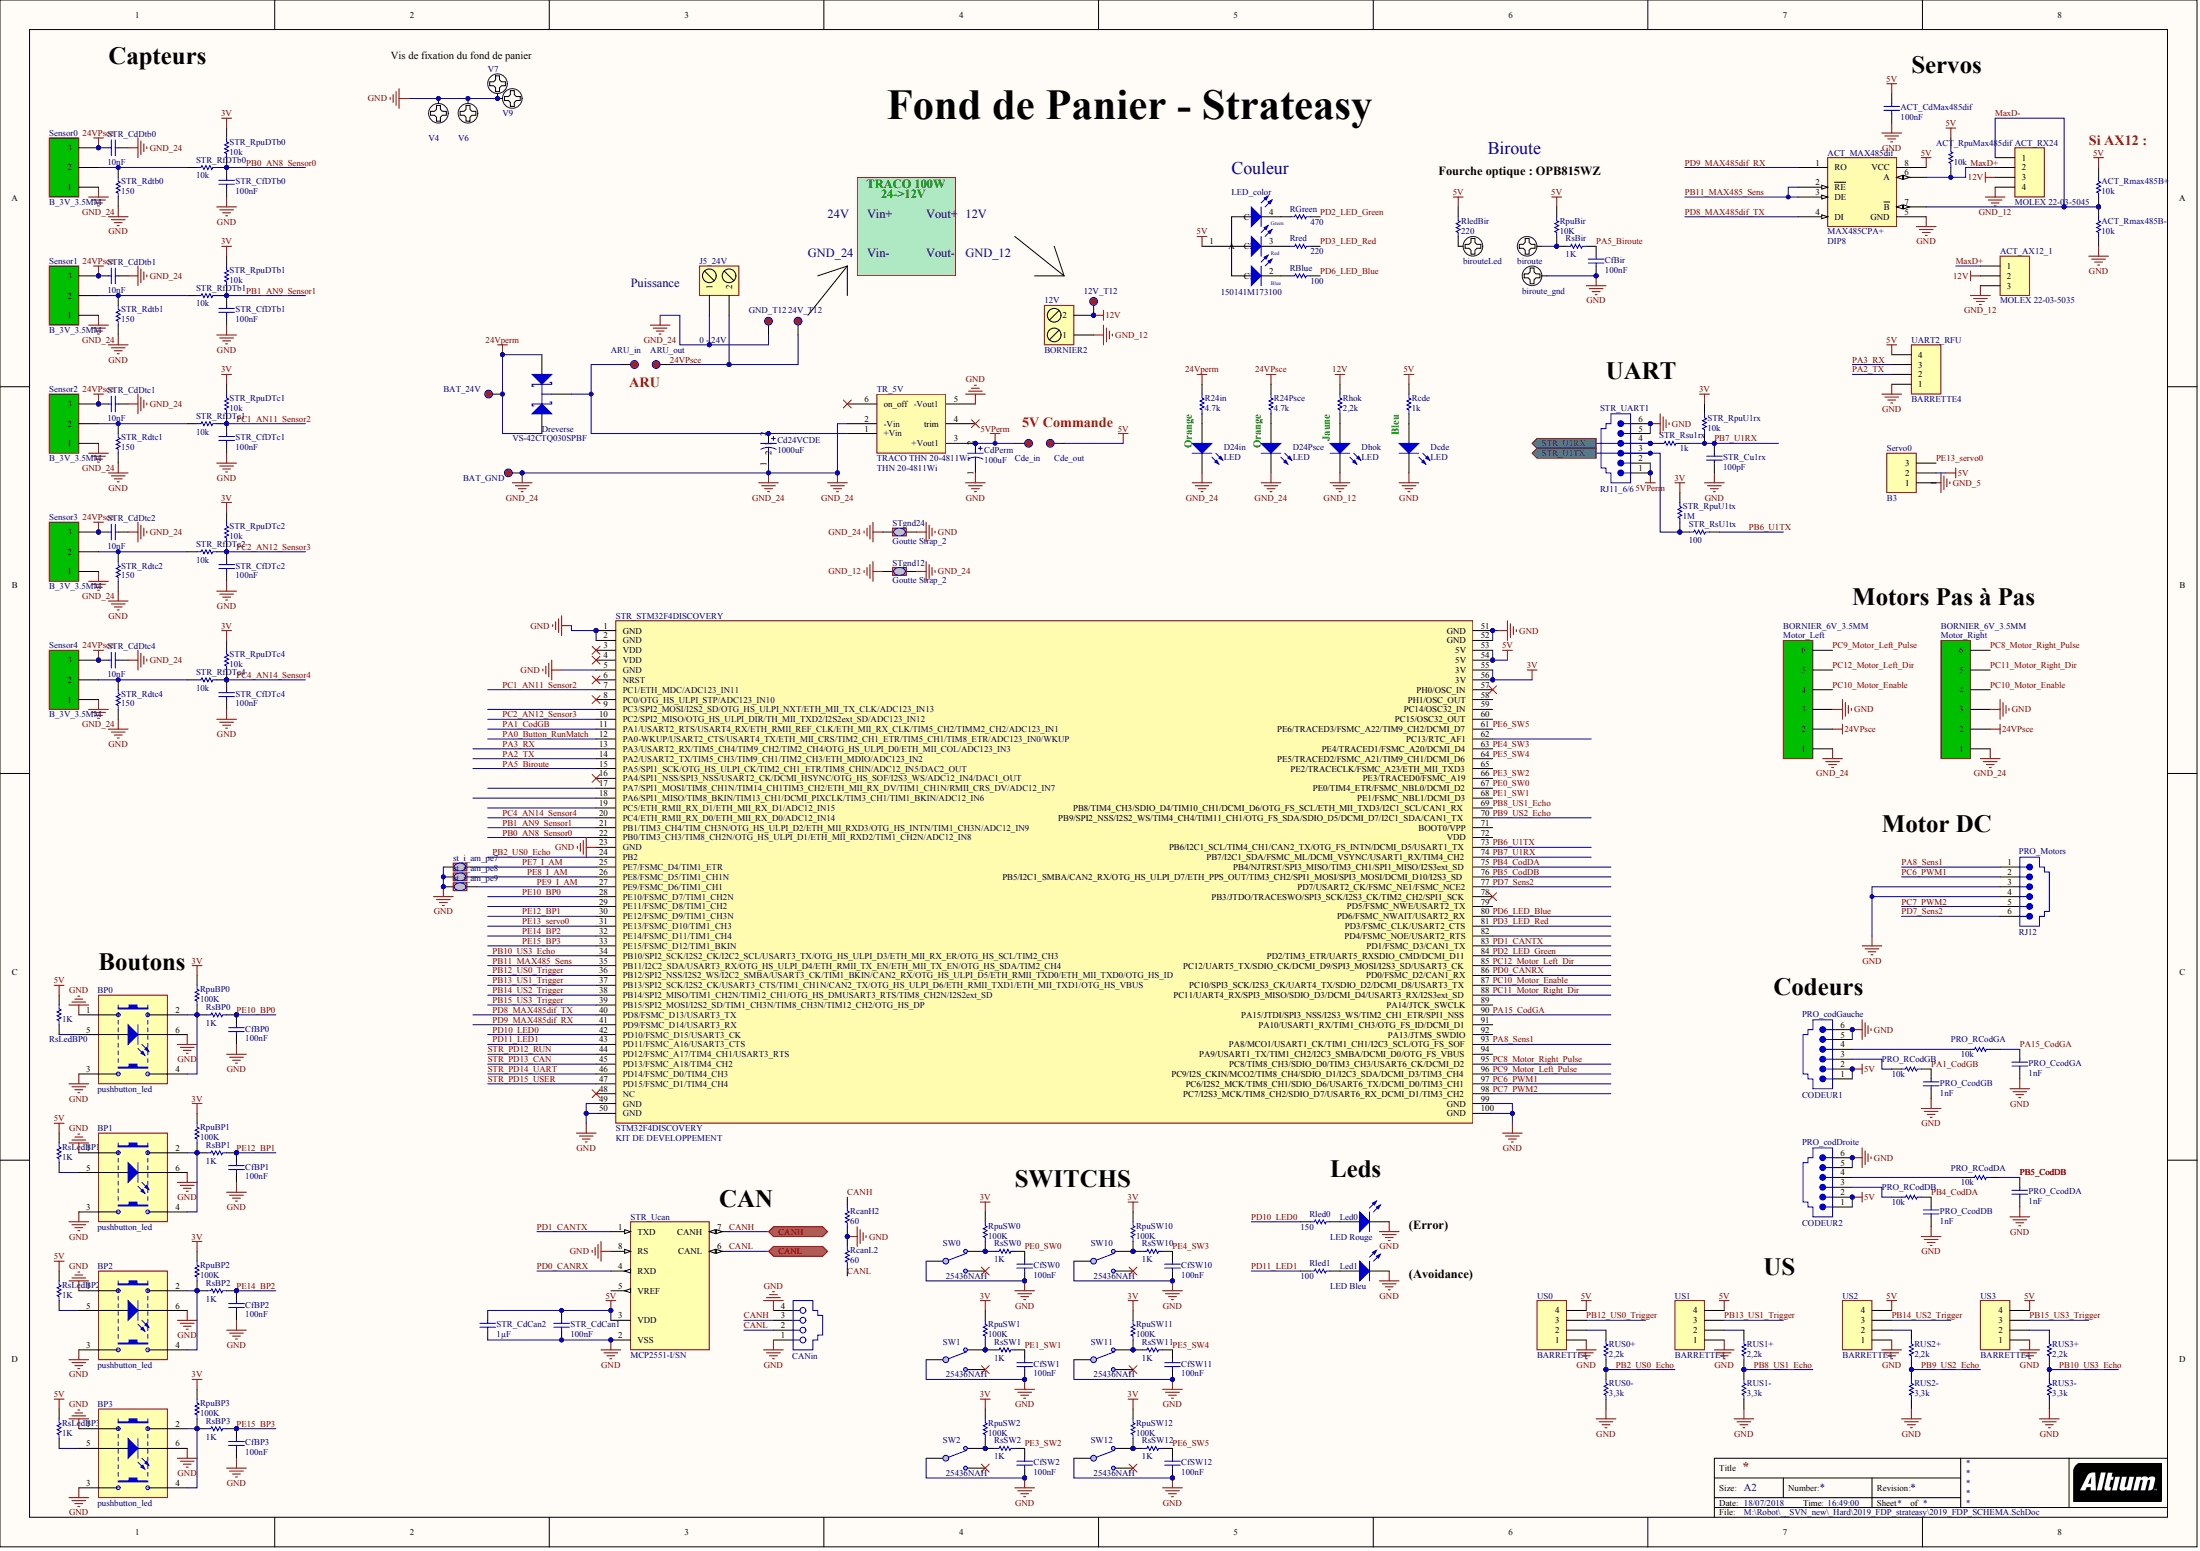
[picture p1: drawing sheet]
# Altium project 2019_FDP_strateasy.PrjPcb
1 sheet, 168 parts. Net scope: flat (ports and power ports of the same name join across sheets).
Board file: 2019_FDP_strateasy.PcbDoc

## Sheet 2019_FDP_SCHEMA.SchDoc
size A2

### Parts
12V  BORNIER2  [BORNIER_2V_5.08MM]
12V_T12  Name  [Point Test_D3_P1.6mm]  (value not drawn)
24V_T12  Name  [Point Test_D3_P1.6mm]  (value not drawn)
ACT_AX12_1  MOLEX 22-03-5035  [MOLEX3_2.5MM]
ACT_CdMax485dif  100nF  [C0805_N]
ACT_MAX485dif  Type: MAX485CPA+  Package: DIP8  [SO8_N]  (hidden comment: MAX485CPA+_DIP8)
ACT_Rmax485B+  10k  [R1206_N]
ACT_Rmax485B-  10k  [R1206_N]
ACT_RpuMax485dif  10k  [R1206_N]
ACT_RX24  MOLEX 22-03-5045  [MOLEX4_2.5MM]
ARU_in  Name  [Point Test_D3_P1.6mm]  (value not drawn)
ARU_out  Name  [Point Test_D3_P1.6mm]  (value not drawn)
BAT_24V  Name  [Point Test_D3_P1.6mm]  (value not drawn)
BAT_GND  Name  [Point Test_D3_P1.6mm]  (value not drawn)
biroute  Pad_M3  [PAD_CMS_5.08x2.54]  (value not drawn)
biroute_gnd  Pad_M3  [PAD_CMS_5.08x2.54]  (value not drawn)
birouteLed  Pad_M3  [PAD_CMS_5.08x2.54]  (value not drawn)
BP0  pushbutton_led  [PUSHBUTTON_LED]
BP1  pushbutton_led  [PUSHBUTTON_LED]
BP2  pushbutton_led  [PUSHBUTTON_LED]
BP3  pushbutton_led  [PUSHBUTTON_LED]
CANin  634104149621  [634104149621]  (value not drawn)
Cd24VCDE  1000uF  [RESISTANCE_5W]
Cde_in  Name  [Point Test_D3_P1.6mm]  (value not drawn)
Cde_out  Name  [Point Test_D3_P1.6mm]  (value not drawn)
CdPerm  100uF  [CONDENSATEUR_POLARISE_ELECTROLYTIQUE_RADIAL_5.08/8.9]
CfBir  100nF  [C0805_N]
CfBP0  100nF  [C0805_N]
CfBP1  100nF  [C0805_N]
CfBP2  100nF  [C0805_N]
CfBP3  100nF  [C0805_N]
CfSW0  100nF  [C0805_N]
CfSW1  100nF  [C0805_N]
CfSW2  100nF  [C0805_N]
CfSW10  100nF  [C0805_N]
CfSW11  100nF  [C0805_N]
CfSW12  100nF  [C0805_N]
D24in  LED  [LED_0805]
D24Psce  LED  [LED_0805]
Dcde  LED  [LED_0805]
Dhok  LED  [LED_0805]
Dreverse  VS-42CTQ030SPBF  [D2Pak (123)]
GND_T12  Name  [Point Test_D3_P1.6mm]  (value not drawn)
J5_24V  0 - 24V  [BORNIER2_FEM_COUDE]
Led0  LED Rouge  [LED_0805]
Led1  LED Bleu  [LED_0805]
LED_color  150141M173100  [3528]
Motor_Left  BORNIER_6V_3.5MM  [BORNIER_6V_3.5MM]
Motor_Right  BORNIER_6V_3.5MM  [BORNIER_6V_3.5MM]
PRO_CcodDA  1nF  [C0805_N]
PRO_CcodDB  1nF  [C0805_N]
PRO_CcodGA  1nF  [C0805_N]
PRO_CcodGB  1nF  [C0805_N]
PRO_codDroite  CODEUR2  [RJ11_6/6 - droit]
PRO_codGauche  CODEUR1  [RJ11_6/6 - droit]
PRO_Motors  RJ12  [RJ11_6/6 - droit]
PRO_RCodDA  10k  [R1206_N]
PRO_RCodDB  10k  [R1206_N]
PRO_RCodGA  10k  [R1206_N]
PRO_RCodGB  10k  [R1206_N]
R24in  4.7k  [R1206_N]
R24Psce  4.7k  [R1206_N]
RBlue  100  [R1206_N]
RcanH2  60  [R1206_N]
RcanL2  60  [R1206_N]
Rcde  1k  [R1206_N]
RGreen  470  [R1206_N]
Rhok  2,2k  [R1206_N]
Rled0  150  [R1206_N]
Rled1  100  [R1206_N]
RledBir  220  [R1206_N]
RpuBir  10K  [R1206_N]
RpuBP0  100K  [R1206_N]
RpuBP1  100K  [R1206_N]
RpuBP2  100K  [R1206_N]
RpuBP3  100K  [R1206_N]
RpuSW0  100K  [R1206_N]
RpuSW1  100K  [R1206_N]
RpuSW2  100K  [R1206_N]
RpuSW10  100K  [R1206_N]
RpuSW11  100K  [R1206_N]
RpuSW12  100K  [R1206_N]
Rred  220  [R1206_N]
RsBir  1K  [R1206_N]
RsBP0  1K  [R1206_N]
RsBP1  1K  [R1206_N]
RsBP2  1K  [R1206_N]
RsBP3  1K  [R1206_N]
RsLedBP0  1K  [R1206_N]
RsLedBP1  1K  [R1206_N]
RsLedBP2  1K  [R1206_N]
RsLedBP3  1K  [R1206_N]
RsSW0  1K  [R1206_N]
RsSW1  1K  [R1206_N]
RsSW2  1K  [R1206_N]
RsSW10  1K  [R1206_N]
RsSW11  1K  [R1206_N]
RsSW12  1K  [R1206_N]
RUS0+  2,2k  [R1206_N]
RUS0-  3,3k  [R1206_N]
RUS1+  2,2k  [R1206_N]
RUS1-  3,3k  [R1206_N]
RUS2+  2,2k  [R1206_N]
RUS2-  3,3k  [R1206_N]
RUS3+  2,2k  [R1206_N]
RUS3-  3,3k  [R1206_N]
Sensor0  B_3V_3.5MM  [BORNIER_3V_3.5MM]
Sensor1  B_3V_3.5MM  [BORNIER_3V_3.5MM]
Sensor2  B_3V_3.5MM  [BORNIER_3V_3.5MM]
Sensor3  B_3V_3.5MM  [BORNIER_3V_3.5MM]
Sensor4  B_3V_3.5MM  [BORNIER_3V_3.5MM]
Servo0  B3  [HE14_3]
st_i_am_pe7  Goutte Strap_2  [Goutte Strap_2 Pads_Clearance 0.254mm]  (value not drawn)
st_i_am_pe8  Goutte Strap_2  [Goutte Strap_2 Pads_Clearance 0.254mm]  (value not drawn)
st_i_am_pe9  Goutte Strap_2  [Goutte Strap_2 Pads_Clearance 0.254mm]  (value not drawn)
STgnd12  Goutte Strap_2  [Goutte Strap_2 Pads_Clearance 0.254mm]
STgnd24  Goutte Strap_2  [Goutte Strap_2 Pads_Clearance 0.254mm]
STR_CdCan1  100nF  [C0805_N]
STR_CdCan2  1µF  [C0805_N]
STR_CdDtb0  10nF  [C0805_N]
STR_CdDtb1  10nF  [C0805_N]
STR_CdDtc1  10nF  [C0805_N]
STR_CdDtc2  10nF  [C0805_N]
STR_CdDtc4  10nF  [C0805_N]
STR_CfDTb0  100nF  [C0805_N]
STR_CfDTb1  100nF  [C0805_N]
STR_CfDTc1  100nF  [C0805_N]
STR_CfDTc2  100nF  [C0805_N]
STR_CfDTc4  100nF  [C0805_N]
STR_Cu1rx  100pF  [C0805_N]
STR_Rdtb0  150  [R1206_N]
STR_Rdtb1  150  [R1206_N]
STR_Rdtc1  150  [R1206_N]
STR_Rdtc2  150  [R1206_N]
STR_Rdtc4  150  [R1206_N]
STR_RfDTb0  10k  [R1206_N]
STR_RfDTb1  10k  [R1206_N]
STR_RfDTc1  10k  [R1206_N]
STR_RfDTc2  10k  [R1206_N]
STR_RfDTc4  10k  [R1206_N]
STR_RpuDTb0  10k  [R1206_N]
STR_RpuDTb1  10k  [R1206_N]
STR_RpuDTc1  10k  [R1206_N]
STR_RpuDTc2  10k  [R1206_N]
STR_RpuDTc4  10k  [R1206_N]
STR_RpuU1rx  10k  [R1206_N]
STR_RpuU1tx  1M  [R1206_N]
STR_Rsu1rx  1k  [R1206_N]
STR_RsU1tx  100  [R1206_N]
STR_STM32F4DISCOVERY  STM32F4DISCOVERY  Type: KIT DE DEVELOPPEMENT  [STM32_F4DISCOVERY]
STR_UART1  RJ11_6/6  [RJ11_6/6 - droit]
STR_Ucan  MCP2551-I/SN  [SO8_N]
SW0  25436NAH  [SW_UNIPOL_DROIT - Ebay - SPDT - 11x6x5]
SW1  25436NAH  [SW_UNIPOL_DROIT - Ebay - SPDT - 11x6x5]
SW2  25436NAH  [SW_UNIPOL_DROIT - Ebay - SPDT - 11x6x5]
SW10  25436NAH  [SW_UNIPOL_DROIT - Ebay - SPDT - 11x6x5]
SW11  25436NAH  [SW_UNIPOL_DROIT - Ebay - SPDT - 11x6x5]
SW12  25436NAH  [SW_UNIPOL_DROIT - Ebay - SPDT - 11x6x5]
TR_5V  TRACO THN 20-4811Wi  Ref: THN 20-4811Wi  [TRACO_THN20]
UART2_RFU  BARRETTE4  [HE14_4]
US0  BARRETTE4  [HE14_4]
US1  BARRETTE4  [HE14_4]
US2  BARRETTE4  [HE14_4]
US3  BARRETTE4  [HE14_4]
V4  Pad_M3  [M3x6mm Torx]  (value not drawn)
V6  Pad_M3  [M3x6mm Torx]  (value not drawn)
V7  Pad_M3  [M3x6mm Torx]  (value not drawn)
V9  Pad_M3  [M3x6mm Torx]  (value not drawn)

### Ports
CANH (bidir), CANL (bidir), STR_U1RX (out), STR_U1TX (out)

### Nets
3V: RpuBP0.2 RpuBP1.2 RpuBP2.2 RpuBP3.2 RpuSW0.2 RpuSW1.2 RpuSW2.2 RpuSW10.2 RpuSW11.2 RpuSW12.2 STR_RpuDTb0.2 STR_RpuDTb1.2 STR_RpuDTc1.2 STR_RpuDTc2.2 STR_RpuDTc4.2 STR_RpuU1rx.2 STR_RpuU1tx.2 STR_STM32F4DISCOVERY.55(3V) STR_STM32F4DISCOVERY.56(3V)
5V: ACT_CdMax485dif.2 ACT_MAX485dif.8(VCC) ACT_Rmax485B+.2 ACT_RpuMax485dif.2 Cde_out.1 LED_color.1(A) PRO_codDroite.1 PRO_codDroite.2 PRO_codGauche.1 PRO_codGauche.2 Rcde.1 RledBir.2 RpuBir.2 RsLedBP0.2 RsLedBP1.2 RsLedBP2.2 RsLedBP3.2 Servo0.2 STR_CdCan1.2 STR_CdCan2.2 STR_STM32F4DISCOVERY.53(5V) STR_STM32F4DISCOVERY.54(5V) STR_Ucan.3(VDD) UART2_RFU.4 US0.4 US1.4 US2.4 US3.4
5VPerm: Cde_in.1 CdPerm.2 STR_UART1.1 STR_UART1.2 TR_5V.3(+Vout1)
12V: 12V.2 12V_T12.1 ACT_AX12_1.2 ACT_RX24.3 Rhok.1
24Vperm: BAT_24V.1 Dreverse.1(A1) Dreverse.3(A2) R24in.1
24VPsce: 24V_T12.1 ARU_out.1 J5_24V.2 Motor_Left.2 Motor_Right.2 R24Psce.1 Sensor0.3 Sensor1.3 Sensor2.3 Sensor3.3 Sensor4.3 STR_CdDtb0.2 STR_CdDtb1.2 STR_CdDtc1.2 STR_CdDtc2.2 STR_CdDtc4.2
GND: ACT_CdMax485dif.1 ACT_MAX485dif.5(GND) ACT_Rmax485B-.1 biroute_gnd.1 BP0.1 BP0.3 BP0.6(-) BP1.1 BP1.3 BP1.6(-) BP2.1 BP2.3 BP2.6(-) BP3.1 BP3.3 BP3.6(-) CANin.1 CANin.4 CdPerm.1 CfBir.1 CfBP0.1 CfBP1.1 CfBP2.1 CfBP3.1 CfSW0.1 CfSW1.1 CfSW2.1 CfSW10.1 CfSW11.1 CfSW12.1 Dcde.2(K) Led0.2(K) Led1.2(K) Motor_Left.3 Motor_Right.3 PRO_CcodDA.1 PRO_CcodDB.1 PRO_CcodGA.1 PRO_CcodGB.1 PRO_codDroite.5 PRO_codDroite.6 PRO_codGauche.5 PRO_codGauche.6 PRO_Motors.3 PRO_Motors.4 RcanH2.2 RcanL2.2 RUS0-.1 RUS1-.1 RUS2-.1 RUS3-.1 st_i_am_pe7.1 st_i_am_pe8.1 st_i_am_pe9.1 STgnd24.2 STR_CdCan1.1 STR_CdCan2.1 STR_CfDTb0.1 STR_CfDTb1.1 STR_CfDTc1.1 STR_CfDTc2.1 STR_CfDTc4.1 STR_Cu1rx.1 STR_Rdtb0.1 STR_Rdtb1.1 STR_Rdtc1.1 STR_Rdtc2.1 STR_Rdtc4.1 STR_STM32F4DISCOVERY.1(GND) STR_STM32F4DISCOVERY.2(GND) STR_STM32F4DISCOVERY.5(GND) STR_STM32F4DISCOVERY.23(GND) STR_STM32F4DISCOVERY.49(GND) STR_STM32F4DISCOVERY.50(GND) STR_STM32F4DISCOVERY.51(GND) STR_STM32F4DISCOVERY.52(GND) STR_STM32F4DISCOVERY.99(GND) STR_STM32F4DISCOVERY.100(GND) STR_UART1.5 STR_UART1.6 STR_Ucan.2(VSS) STR_Ucan.8(RS) SW0.COMMON1 SW1.COMMON1 SW2.COMMON1 SW10.COMMON1 SW11.COMMON1 SW12.COMMON1 TR_5V.5(-Vout1) UART2_RFU.1 US0.1 US1.1 US2.1 US3.1 V4.1 V6.1 V7.1 V9.1
GND_5: Servo0.1
GND_12: 12V.1 ACT_AX12_1.3 ACT_RX24.4 Dhok.2(K) STgnd12.1
GND_24: BAT_GND.1 Cd24VCDE.1 D24in.2(K) D24Psce.2(K) GND_T12.1 J5_24V.1 Motor_Left.1 Motor_Right.1 Sensor0.1 Sensor1.1 Sensor2.1 Sensor3.1 Sensor4.1 STgnd12.2 STgnd24.1 STR_CdDtb0.1 STR_CdDtb1.1 STR_CdDtc1.1 STR_CdDtc2.1 STR_CdDtc4.1 TR_5V.2(-Vin)
CANH: CANin.3 RcanH2.1 STR_Ucan.7(CANH) ; port CANH
CANL: CANin.2 RcanL2.1 STR_Ucan.6(CANL) ; port CANL
MaxD+: ACT_AX12_1.1 ACT_MAX485dif.6(A) ACT_RpuMax485dif.1 ACT_RX24.2
MaxD-: ACT_MAX485dif.7(~{B}) ACT_Rmax485B+.1 ACT_Rmax485B-.2 ACT_RX24.1
PA0_Button_RunMatch: STR_STM32F4DISCOVERY.12(PA0-WKUP/USART2_CTS/USART4_TX/ETH_MII_CRS/TIM2_CH1_ETR/TIM5_CH1/TIM8_ETR/ADC123_IN0/WKUP)
PA1_CodGB: PRO_CcodGB.2 PRO_RCodGB.1 STR_STM32F4DISCOVERY.11(PA1/USART2_RTS/USART4_RX/ETH_RMII_REF_CLK/ETH_MII_RX_CLK/TIM5_CH2/TIMM2_CH2/ADC123_IN1)
PA2_TX: STR_STM32F4DISCOVERY.14(PA2/USART2_TX/TIM5_CH3/TIM9_CH1/TIM2_CH3/ETH_MDIO/ADC123_IN2) UART2_RFU.2
PA3_RX: STR_STM32F4DISCOVERY.13(PA3/USART2_RX/TIM5_CH4/TIM9_CH2/TIM2_CH4/OTG_HS_ULPI_D0/ETH_MII_COL/ADC123_IN3) UART2_RFU.3
PA5_Biroute: CfBir.2 RsBir.2 STR_STM32F4DISCOVERY.15(PA5/SPI1_SCK/OTG_HS_ULPI_CK/TIM2_CH1_ETR/TIM8_CHIN/ADC12_IN5/DAC2_OUT)
PA8_Sens1: PRO_Motors.1 STR_STM32F4DISCOVERY.93(PA8/MCO1/USART1_CK/TIM1_CH1/I2C3_SCL/OTG_FS_SOF)
PA15_CodGA: PRO_CcodGA.2 PRO_RCodGA.1 STR_STM32F4DISCOVERY.90(PA15/JTDI/SPI3_NSS/I2S3_WS/TIM2_CH1_ETR/SPI1_NSS)
PB0_AN8_Sensor0: STR_CfDTb0.2 STR_RfDTb0.2 STR_RpuDTb0.1 STR_STM32F4DISCOVERY.22(PB0/TIM3_CH3/TIM8_CH2N/OTG_HS_ULPI_D1/ETH_MII_RXD2/TIM1_CH2N/ADC12_IN8)
PB1_AN9_Sensor1: STR_CfDTb1.2 STR_RfDTb1.2 STR_RpuDTb1.1 STR_STM32F4DISCOVERY.21(PB1/TIM3_CH4/TIM_CH3N/OTG_HS_ULPI_D2/ETH_MII_RXD3/OTG_HS_INTN/TIM1_CH3N/ADC12_IN9)
PB2_US0_Echo: RUS0+.1 RUS0-.2 STR_STM32F4DISCOVERY.24(PB2)
PB4_CodDA: PRO_CcodDB.2 PRO_RCodDB.1 STR_STM32F4DISCOVERY.75(PB4/NJTRST/SPI3_MISO/TIM3_CH1/SPI1_MISO/I2S3ext_SD)
PB5_CodDB: PRO_CcodDA.2 PRO_RCodDA.1 STR_STM32F4DISCOVERY.76(PB5/I2C1_SMBA/CAN2_RX/OTG_HS_ULPI_D7/ETH_PPS_OUT/TIM3_CH2/SPI1_MOSI/SPI3_MOSI/DCMI_D10/I2S3_SD)
PB6_U1TX: STR_RsU1tx.2 STR_STM32F4DISCOVERY.73(PB6/I2C1_SCL/TIM4_CH1/CAN2_TX/OTG_FS_INTN/DCMI_D5/USART1_TX)
PB7_U1RX: STR_Cu1rx.2 STR_RpuU1rx.1 STR_Rsu1rx.1 STR_STM32F4DISCOVERY.74(PB7/I2C1_SDA/FSMC_ML/DCMI_VSYNC/USART1_RX/TIM4_CH2)
PB8_US1_Echo: RUS1+.1 RUS1-.2 STR_STM32F4DISCOVERY.69(PB8/TIM4_CH3/SDIO_D4/TIM10_CH1/DCMI_D6/OTG_FS_SCL/ETH_MII_TXD3/I2C1_SCL/CAN1_RX)
PB9_US2_Echo: RUS2+.1 RUS2-.2 STR_STM32F4DISCOVERY.70(PB9/SPI2_NSS/I2S2_WS/TIM4_CH4/TIM11_CH1/OTG_FS_SDA/SDIO_D5/DCMI_D7/I2C1_SDA/CAN1_TX)
PB10_US3_Echo: RUS3+.1 RUS3-.2 STR_STM32F4DISCOVERY.34(PB10/SPI2_SCK/I2S2_CK/I2C2_SCL/USART3_TX/OTG_HS_ULPI_D3/ETH_MII_RX_ER/OTG_HS_SCL/TIM2_CH3)
PB11_MAX485_Sens: ACT_MAX485dif.2(~{RE}) ACT_MAX485dif.3(DE) STR_STM32F4DISCOVERY.35(PB11/I2C2_SDA/USART3_RX/OTG_HS_ULPI_D4/ETH_RMII_TX_EN/ETH_MII_TX_EN/OTG_HS_SDA/TIM2_CH4)
PB12_US0_Trigger: STR_STM32F4DISCOVERY.36(PB12/SPI2_NSS/I2S2_WS/I2C2_SMBA/USART3_CK/TIM1_BKIN/CAN2_RX/OTG_HS_ULPI_D5/ETH_RMII_TXD0/ETH_MII_TXD0/OTG_HS_ID) US0.3
PB13_US1_Trigger: STR_STM32F4DISCOVERY.37(PB13/SPI2_SCK/I2S2_CK/USART3_CTS/TIM1_CH1N/CAN2_TX/OTG_HS_ULPI_D6/ETH_RMII_TXD1/ETH_MII_TXD1/OTG_HS_VBUS) US1.3
PB14_US2_Trigger: STR_STM32F4DISCOVERY.38(PB14/SPI2_MISO/TIM1_CH2N/TIM12_CH1/OTG_HS_DMUSART3_RTS/TIM8_CH2N/I2S2ext_SD) US2.3
PB15_US3_Trigger: STR_STM32F4DISCOVERY.39(PB15/SPI2_MOSI/I2S2_SD/TIM1_CH3N/TIM8_CH3N/TIM12_CH2/OTG_HS_DP) US3.3
PC1_AN11_Sensor2: STR_CfDTc1.2 STR_RfDTc1.2 STR_RpuDTc1.1 STR_STM32F4DISCOVERY.7(PC1/ETH_MDC/ADC123_IN11)
PC2_AN12_Sensor3: STR_CfDTc2.2 STR_RfDTc2.2 STR_RpuDTc2.1 STR_STM32F4DISCOVERY.10(PC2/SPI2_MISO/OTG_HS_ULPI_DIR/TH_MII_TXD2/I2S2ext_SD/ADC123_IN12)
PC4_AN14_Sensor4: STR_CfDTc4.2 STR_RfDTc4.2 STR_RpuDTc4.1 STR_STM32F4DISCOVERY.20(PC4/ETH_RMII_RX_D0/ETH_MII_RX_D0/ADC12_IN14)
PC6_PWM1: PRO_Motors.2 STR_STM32F4DISCOVERY.97(PC6/I2S2_MCK/TIM8_CH1/SDIO_D6/USART6_TX/DCMI_D0/TIM3_CH1)
PC7_PWM2: PRO_Motors.5 STR_STM32F4DISCOVERY.98(PC7/I2S3_MCK/TIM8_CH2/SDIO_D7/USART6_RX_DCMI_D1/TIM3_CH2)
PC8_Motor_Right_Pulse: Motor_Right.6 STR_STM32F4DISCOVERY.95(PC8/TIM8_CH3/SDIO_D0/TIM3_CH3/USART6_CK/DCMI_D2)
PC9_Motor_Left_Pulse: Motor_Left.6 STR_STM32F4DISCOVERY.96(PC9/I2S_CKIN/MCO2/TIM8_CH4/SDIO_D1/I2C3_SDA/DCMI_D3/TIM3_CH4)
PC10_Motor_Enable: Motor_Left.4 Motor_Right.4 STR_STM32F4DISCOVERY.87(PC10/SPI3_SCK/I2S3_CK/UART4_TX/SDIO_D2/DCMI_D8/USART3_TX)
PC11_Motor_Right_Dir: Motor_Right.5 STR_STM32F4DISCOVERY.88(PC11/UART4_RX/SPI3_MISO/SDIO_D3/DCMI_D4/USART3_RX/I2S3ext_SD)
PC12_Motor_Left_Dir: Motor_Left.5 STR_STM32F4DISCOVERY.85(PC12/UART5_TX/SDIO_CK/DCMI_D9/SPI3_MOSI/I2S3_SD/USART3_CK)
PD0_CANRX: STR_STM32F4DISCOVERY.86(PD0/FSMC_D2/CAN1_RX) STR_Ucan.4(RXD)
PD1_CANTX: STR_STM32F4DISCOVERY.83(PD1/FSMC_D3/CAN1_TX) STR_Ucan.1(TXD)
PD2_LED_Green: RGreen.1 STR_STM32F4DISCOVERY.84(PD2/TIM3_ETR/UART5_RXSDIO_CMD/DCMI_D11)
PD3_LED_Red: Rred.1 STR_STM32F4DISCOVERY.81(PD3/FSMC_CLK/USART2_CTS)
PD6_LED_Blue: RBlue.1 STR_STM32F4DISCOVERY.80(PD6/FSMC_NWAIT/USART2_RX)
PD7_Sens2: PRO_Motors.6 STR_STM32F4DISCOVERY.77(PD7/USART2_CK/FSMC_NE1/FSMC_NCE2)
PD8_MAX485dif_TX: ACT_MAX485dif.4(DI) STR_STM32F4DISCOVERY.40(PD8/FSMC_D13/USART3_TX)
PD9_MAX485dif_RX: ACT_MAX485dif.1(RO) STR_STM32F4DISCOVERY.41(PD9/FSMC_D14/USART3_RX)
PD10_LED0: Rled0.2 STR_STM32F4DISCOVERY.42(PD10/FSMC_D15/USART3_CK)
PD11_LED1: Rled1.2 STR_STM32F4DISCOVERY.43(PD11/FSMC_A16/USART3_CTS)
PE0_SW0: CfSW0.2 RsSW0.2 STR_STM32F4DISCOVERY.67(PE0/TIM4_ETR/FSMC_NBL0/DCMI_D2)
PE1_SW1: CfSW1.2 RsSW1.2 STR_STM32F4DISCOVERY.68(PE1/FSMC_NBL1/DCMI_D3)
PE3_SW2: CfSW2.2 RsSW2.2 STR_STM32F4DISCOVERY.66(PE3/TRACED0/FSMC_A19)
PE4_SW3: CfSW10.2 RsSW10.2 STR_STM32F4DISCOVERY.63(PE4/TRACED1/FSMC_A20/DCMI_D4)
PE5_SW4: CfSW11.2 RsSW11.2 STR_STM32F4DISCOVERY.64(PE5/TRACED2/FSMC_A21/TIM9_CH1/DCMI_D6)
PE6_SW5: CfSW12.2 RsSW12.2 STR_STM32F4DISCOVERY.61(PE6/TRACED3/FSMC_A22/TIM9_CH2/DCMI_D7)
PE7_I_AM: st_i_am_pe7.2 STR_STM32F4DISCOVERY.25(PE7/FSMC_D4/TIM1_ETR)
PE8_I_AM: st_i_am_pe8.2 STR_STM32F4DISCOVERY.26(PE8/FSMC_D5/TIM1_CH1N)
PE9_I_AM: st_i_am_pe9.2 STR_STM32F4DISCOVERY.27(PE9/FSMC_D6/TIM1_CH1)
PE10_BP0: CfBP0.2 RsBP0.2 STR_STM32F4DISCOVERY.28(PE10/FSMC_D7/TIM1_CH2N)
PE12_BP1: CfBP1.2 RsBP1.2 STR_STM32F4DISCOVERY.30(PE12/FSMC_D9/TIM1_CH3N)
PE13_servo0: Servo0.3 STR_STM32F4DISCOVERY.31(PE13/FSMC_D10/TIM1_CH3)
PE14_BP2: CfBP2.2 RsBP2.2 STR_STM32F4DISCOVERY.32(PE14/FSMC_D11/TIM1_CH4)
PE15_BP3: CfBP3.2 RsBP3.2 STR_STM32F4DISCOVERY.33(PE15/FSMC_D12/TIM1_BKIN)
STR_PD12_RUN: STR_STM32F4DISCOVERY.44(PD12/FSMC_A17/TIM4_CH1/USART3_RTS)
STR_PD13_CAN: STR_STM32F4DISCOVERY.45(PD13/FSMC_A18/TIM4_CH2)
STR_PD14_UART: STR_STM32F4DISCOVERY.46(PD14/FSMC_D0/TIM4_CH3)
STR_PD15_USER: STR_STM32F4DISCOVERY.47(PD15/FSMC_D1/TIM4_CH4)
NetARU_in_1: ARU_in.1 Cd24VCDE.2 Dreverse.2(K) TR_5V.1(+Vin)
Netbiroute_1: biroute.1 RpuBir.1 RsBir.1
NetbirouteLed_1: birouteLed.1 RledBir.1
NetBP0_2: BP0.2 BP0.4 RpuBP0.1 RsBP0.1
NetBP0_5: BP0.5(+) RsLedBP0.1
NetBP1_2: BP1.2 BP1.4 RpuBP1.1 RsBP1.1
NetBP1_5: BP1.5(+) RsLedBP1.1
NetBP2_2: BP2.2 BP2.4 RpuBP2.1 RsBP2.1
NetBP2_5: BP2.5(+) RsLedBP2.1
NetBP3_2: BP3.2 BP3.4 RpuBP3.1 RsBP3.1
NetBP3_5: BP3.5(+) RsLedBP3.1
NetD24in_1: D24in.1(A) R24in.2
NetD24Psce_1: D24Psce.1(A) R24Psce.2
NetDcde_1: Dcde.1(A) Rcde.2
NetDhok_1: Dhok.1(A) Rhok.2
NetLed0_1: Led0.1(A) Rled0.1
NetLed1_1: Led1.1(A) Rled1.1
NetLED_color_2: LED_color.2(C3) RBlue.2
NetLED_color_3: LED_color.3(C2) Rred.2
NetLED_color_4: LED_color.4(C1) RGreen.2
NetPRO_codDroite_3: PRO_codDroite.3 PRO_RCodDB.2
NetPRO_codDroite_4: PRO_codDroite.4 PRO_RCodDA.2
NetPRO_codGauche_3: PRO_codGauche.3 PRO_RCodGB.2
NetPRO_codGauche_4: PRO_codGauche.4 PRO_RCodGA.2
NetRpuSW0_1: RpuSW0.1 RsSW0.1 SW0.NC1
NetRpuSW1_1: RpuSW1.1 RsSW1.1 SW1.NC1
NetRpuSW2_1: RpuSW2.1 RsSW2.1 SW2.NC1
NetRpuSW10_1: RpuSW10.1 RsSW10.1 SW10.NC1
NetRpuSW11_1: RpuSW11.1 RsSW11.1 SW11.NC1
NetRpuSW12_1: RpuSW12.1 RsSW12.1 SW12.NC1
NetRUS0+_2: RUS0+.2 US0.2
NetRUS1+_2: RUS1+.2 US1.2
NetRUS2+_2: RUS2+.2 US2.2
NetRUS3+_2: RUS3+.2 US3.2
NetSensor0_2: Sensor0.2 STR_Rdtb0.2 STR_RfDTb0.1
NetSensor1_2: Sensor1.2 STR_Rdtb1.2 STR_RfDTb1.1
NetSensor2_2: Sensor2.2 STR_Rdtc1.2 STR_RfDTc1.1
NetSensor3_2: Sensor3.2 STR_Rdtc2.2 STR_RfDTc2.1
NetSensor4_2: Sensor4.2 STR_Rdtc4.2 STR_RfDTc4.1
NetSTR_RpuU1tx_1: STR_RpuU1tx.1 STR_RsU1tx.1 STR_UART1.3 ; port STR_U1TX
NetSTR_Rsu1rx_2: STR_Rsu1rx.2 STR_UART1.4 ; port STR_U1RX

Not connected (* = marked no-connect by the designer): STR_STM32F4DISCOVERY 3(VDD)* 4(VDD)* 6(NRST)* 8(PC0/OTG_HS_ULPI_STP/ADC123_IN10)* 9(PC3/SPI2_MOSI/I2S2_SD/OTG_HS_ULPI_NXT/ETH_MII_TX_CLK/ADC123_IN13) 16(PA4/SPI1_NSS/SPI3_NSS/USART2_CK/DCMI_HSYNC/OTG_HS_SOF/I2S3_WS/ADC12_IN4/DAC1_OUT)* 17(PA7/SPI1_MOSI/TIM8_CH1N/TIM14_CH1TIM3_CH2/ETH_MII_RX_DV/TIM1_CH1N/RMII_CRS_DV/ADC12_IN7) 18(PA6/SPI1_MISO/TIM8_BKIN/TIM13_CH1/DCMI_PIXCLK/TIM3_CH1/TIM1_BKIN/ADC12_IN6) 19(PC5/ETH_RMII_RX_D1/ETH_MII_RX_D1/ADC12_IN15) 29(PE11/FSMC_D8/TIM1_CH2) 48(NC)* 57(PH0/OSC_IN)* 58(PH1/OSC_OUT) 59(PC14/OSC32_IN) 60(PC15/OSC32_OUT) 62(PC13/RTC_AF1) 65(PE2/TRACECLK/FSMC_A23/ETH_MII_TXD3) 71(BOOT0/VPP) 72(VDD) 78(PB3/JTDO/TRACESWO/SPI3_SCK/I2S3_CK/TIM2_CH2/SPI1_SCK)* 79(PD5/FSMC_NWE/USART2_TX) 82(PD4/FSMC_NOE/USART2_RTS) 89(PA14/JTCK_SWCLK) 91(PA10/USART1_RX/TIM1_CH3/OTG_FS_ID/DCMI_D1) 92(PA13/JTMS_SWDIO) 94(PA9/USART1_TX/TIM1_CH2/I2C3_SMBA/DCMI_D0/OTG_FS_VBUS); STR_Ucan 5(VREF); SW0 NO1*; SW1 NO1*; SW2 NO1*; SW10 NO1*; SW11 NO1*; SW12 NO1*; TR_5V 4(trim)* 6(on_off)*

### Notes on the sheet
- Capteurs
- Vis de fixation du fond de panier
- (near ACT_CdMax485dif) Servos
- Fond de Panier - Strateasy
- 24->12V
- TRACO 100W
- Couleur
- Fourche optique : OPB815WZ
- Biroute
- (near ACT_Rmax485B+) Si AX12 :
- 24V
- Vin+
- Vout+
- 12V
- (near J5_24V) Puissance
- GND_24
- Vin-
- Vout-
- GND_12
- ARU
- UART
- 5V Commande
- Orange
- Jaune
- Bleu
- Motors Pas à Pas
- Motor DC
- (near RpuBP0) Boutons
- (near PRO_codGauche) Codeurs
- (near STR_Ucan) CAN
- SWITCHS
- Leds
- (Error)
- (Avoidance)
- US
